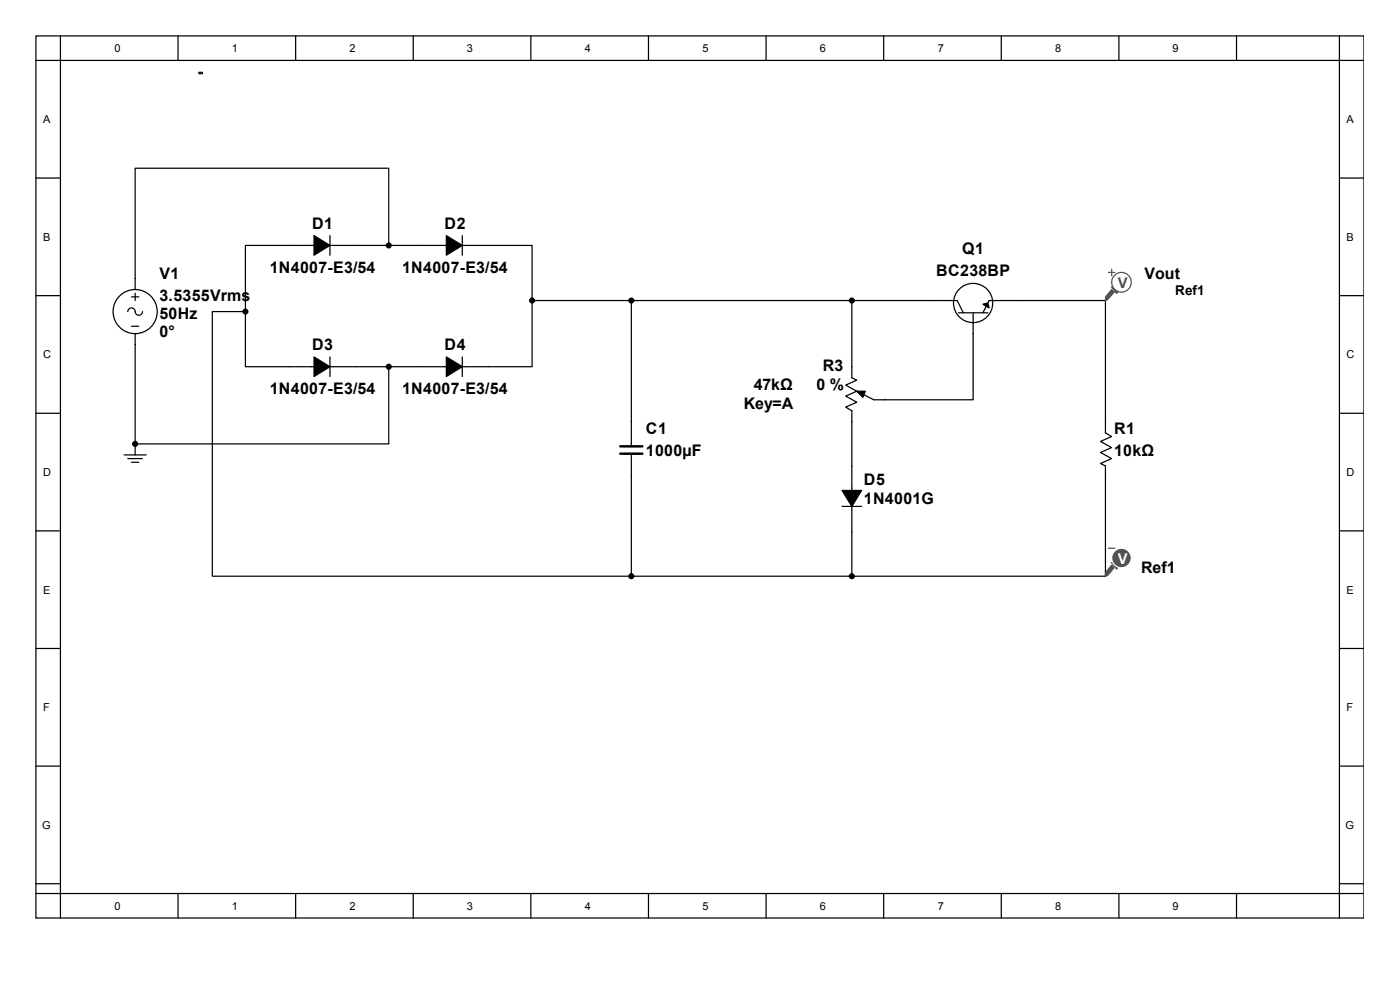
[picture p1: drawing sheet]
<svg xmlns="http://www.w3.org/2000/svg" width="297mm" height="210mm" viewBox="0 0 297 210" stroke-linecap="round" stroke-linejoin="round" font-family="sans-serif">
<g fill="none" stroke="#000" stroke-width=".26">
<path d="M7.6 7.6h281.7v187.1h-281.7zM7.6 12.8h281.7M12.8 7.6v187.1M37.8 7.6v5.2M62.7 7.6v5.2M87.7 7.6v5.2M112.6 7.6v5.2M137.6 7.6v5.2M162.5 7.6v5.2M187.5 7.6v5.2M212.4 7.6v5.2M237.4 7.6v5.2"/>
<path d="M262.3 7.6v5.2M284.1 7.6v187.1M7.6 37.8h5.2M284.1 37.8h5.2M70 50v4.1M82.5 52.1v-16.4h-53.8v25.7M98.1 50v4.1M7.6 62.7h5.2M27.1 66.1a.83 .83 0 0 1 1-.8 .83 .83 0 0 1 .6 1.1 .78 .78 0 0 0 .9 .5 .78 .78 0 0 0 .6-.8M27.9 63h1.6M27.9 69.2h1.6M28.7 62.2v1.6"/>
<path d="M28.7 70.8v25.7M52.1 66.1h-7.1v56.1h88.9M70 75.7v4.2M82.5 77.8v16.4h-53.8M98.1 75.7v4.2M112.9 63.8v-11.7h-60.8v14M112.9 63.8v14h-60.8v-11.7M112.9 63.8h90.2l1.3 2.6M133.9 63.8v30.9M180.7 63.8v16.3l1.1 .5-2.4 1.1 2.4 1.3-2.4 1 2.4 1.3-2.4 1.1 1.3 .7v35.1M203.3 66.4h6.3M206.4 66.4v18.4h-21l-3.6-1.8"/>
<path d="M208.5 66.4l1.3-2.6h24.7v28l1.3 .8-2.3 1 2.3 1.3-2.3 1.1 2.3 1.3-2.3 1 1 .5v23.4h-53.8M284.1 62.7h5.2M7.6 87.7h5.2M26.3 96.5h4.7M27.1 97.3h3.1M27.9 98.1h1.6M28.7 94.2h.1M133.9 96.2v26M284.1 87.7h5.2M7.6 112.6h5.2M178.6 107.4h4.2M284.1 112.6h5.2"/>
<path d="M7.6 137.6h5.2M133.9 122.2h46.8M284.1 137.6h5.2M7.6 162.5h5.2M284.1 162.5h5.2M7.6 187.5h5.2M7.6 189.5h281.7M37.8 189.5v5.2M62.7 189.5v5.2M87.7 189.5v5.2M112.6 189.5v5.2M137.6 189.5v5.2"/>
<path d="M162.5 189.5v5.2M187.5 189.5v5.2M212.4 189.5v5.2M237.4 189.5v5.2M262.3 189.5v5.2M284.1 187.5h5.2"/>
<circle cx="28.7" cy="66.1" r="4.7"/>
<circle cx="206.4" cy="64.3" r="4.2"/>
</g>
<g fill="#000" stroke="#000" stroke-width=".26">
<path d="M66.6 50l3.4 2.1-3.4 2zM94.7 50l3.4 2.1-3.4 2zM66.6 75.7l3.4 2.1-3.4 2.1zM94.7 75.7l3.4 2.1-3.4 2.1zM208.5 64.5l1.1-.2 .2 1zM181.8 83h1.8l-.6 1.3zM178.6 104h4.2l-2.1 3.4z"/>
<circle cx="82.5" cy="52.1" r=".52"/>
<circle cx="52.1" cy="66.1" r=".52"/>
<circle cx="82.5" cy="77.8" r=".52"/>
<circle cx="112.9" cy="63.8" r=".52"/>
<circle cx="133.9" cy="63.8" r=".52"/>
<circle cx="180.7" cy="63.8" r=".52"/>
<circle cx="28.7" cy="94.2" r=".52"/>
<circle cx="133.9" cy="122.2" r=".52"/>
<circle cx="180.7" cy="122.2" r=".52"/>
</g>
<path d="M131.6 94.7h4.7M131.6 96.2h4.7" fill="none" stroke="#000" stroke-width=".52"/>
<path d="M42.2 15.3h.8v.4h-.8zM42.3 15.5h.2M42.4 15.4v.2M42.7 15.5h.1" fill="none" stroke="#000" stroke-width=".21"/>
<path d="M235.8 61.4l.5 .6-1.3 1.5-.5 .3v-.8z" fill-rule="evenodd" fill="#505050"/>
<path d="M235.8 61.4l.5 .6-1.3 1.5-.5 .3v-.8z" fill="none" stroke="#505050" stroke-width=".25"/>
<path d="M235.8 60.9h.3l1 1.1-.2 .2z" fill-rule="evenodd" fill="#505050"/>
<path d="M235.8 60.9h.3l1 1.1-.2 .2z" fill="none" stroke="#505050" stroke-width=".25"/>
<circle cx="237.9" cy="59.9" r="2.09" fill="#fff"/>
<g fill="none" stroke="#505050" stroke-width=".25">
<path d="M235 57.8h1.6M235.8 57v1.6"/>
<circle cx="237.9" cy="59.9" r="2.09"/>
</g>
<path d="M235.8 119.9l.5 .5-1.3 1.6-.5 .3v-.8z" fill-rule="evenodd" fill="#505050"/>
<path d="M235.8 119.9l.5 .5-1.3 1.6-.5 .3v-.8z" fill="none" stroke="#505050" stroke-width=".25"/>
<path d="M235.8 119.4h.3l1 1-.2 .3z" fill-rule="evenodd" fill="#505050"/>
<path d="M235.8 119.4h.3l1 1-.2 .3z" fill="none" stroke="#505050" stroke-width=".25"/>
<circle cx="237.9" cy="118.4" r="2.07" fill="#505050"/>
<circle cx="237.9" cy="118.4" r="2.07" fill="none" stroke="#fff" stroke-width=".25"/>
<path d="M235 116.3h1.6" fill="none" stroke="#505050" stroke-width=".25"/>
<g font-size="3.4">
<text x="66.2" y="48.5">D1</text>
<text x="94.3" y="48.5">D2</text>
<text x="204.1" y="53.9">Q1</text>
<text x="33.8" y="59.1">V1</text>
<text x="57.2" y="57.8">1N4007-E3/54</text>
<text x="85.3" y="57.8">1N4007-E3/54</text>
<text x="198.6" y="58.6">BC238BP</text>
<text x="242.8" y="59.1">Vout</text>
<text x="33.8" y="63.8">3.5355Vrms</text>
<text x="33.8" y="67.7">50Hz</text>
<text x="33.8" y="71.6">0°</text>
<text x="66.2" y="74.2">D3</text>
<text x="94.3" y="74.2">D4</text>
<text x="57.2" y="83.6">1N4007-E3/54</text>
<text x="85.3" y="83.6">1N4007-E3/54</text>
<text x="159.9" y="82.8">47kΩ</text>
<text x="173.2" y="82.8">0 %</text>
<text x="174.6" y="78.6">R3</text>
<text x="157.8" y="86.7">Key=A</text>
<text x="137" y="92.1">C1</text>
<text x="236.3" y="92.1">R1</text>
<text x="137" y="96.8">1000µF</text>
<text x="236.3" y="96.8">10kΩ</text>
<text x="183.3" y="102.8">D5</text>
<text x="183.3" y="106.9">1N4001G</text>
<text x="242.1" y="121.5">Ref1</text>
</g>
<text font-size="3.1" fill="#505050" x="237.1" y="61.2">V</text>
<text font-size="3.1" fill="#fff" x="237.1" y="119.6">V</text>
<text font-size="2.9" x="249.3" y="62.5">Ref1</text>
<g font-size="2.3">
<text x="24.3" y="11.1">0</text>
<text x="49.1" y="11.1">1</text>
<text x="74.2" y="11.1">2</text>
<text x="99.1" y="11.1">3</text>
<text x="124" y="11.1">4</text>
<text x="149" y="11.1">5</text>
<text x="173.9" y="11.1">6</text>
<text x="198.9" y="11.1">7</text>
<text x="223.9" y="11.1">8</text>
<text x="248.7" y="11.1">9</text>
<text x="9.2" y="26.2">A</text>
<text x="285.7" y="26.2">A</text>
<text x="9.2" y="51.1">B</text>
<text x="285.7" y="51.1">B</text>
<text x="9.2" y="76">C</text>
<text x="285.7" y="76">C</text>
<text x="9.2" y="101">D</text>
<text x="285.7" y="101">D</text>
<text x="9.2" y="125.9">E</text>
<text x="285.7" y="125.9">E</text>
<text x="9.2" y="150.9">F</text>
<text x="285.7" y="150.9">F</text>
<text x="8.9" y="175.9">G</text>
<text x="285.4" y="175.9">G</text>
<text x="24.3" y="193">0</text>
<text x="49.1" y="193">1</text>
<text x="74.2" y="193">2</text>
<text x="99.1" y="193">3</text>
<text x="124" y="193">4</text>
<text x="149" y="193">5</text>
<text x="173.9" y="193">6</text>
<text x="198.9" y="193">7</text>
<text x="223.9" y="193">8</text>
<text x="248.7" y="193">9</text>
</g>
</svg>
